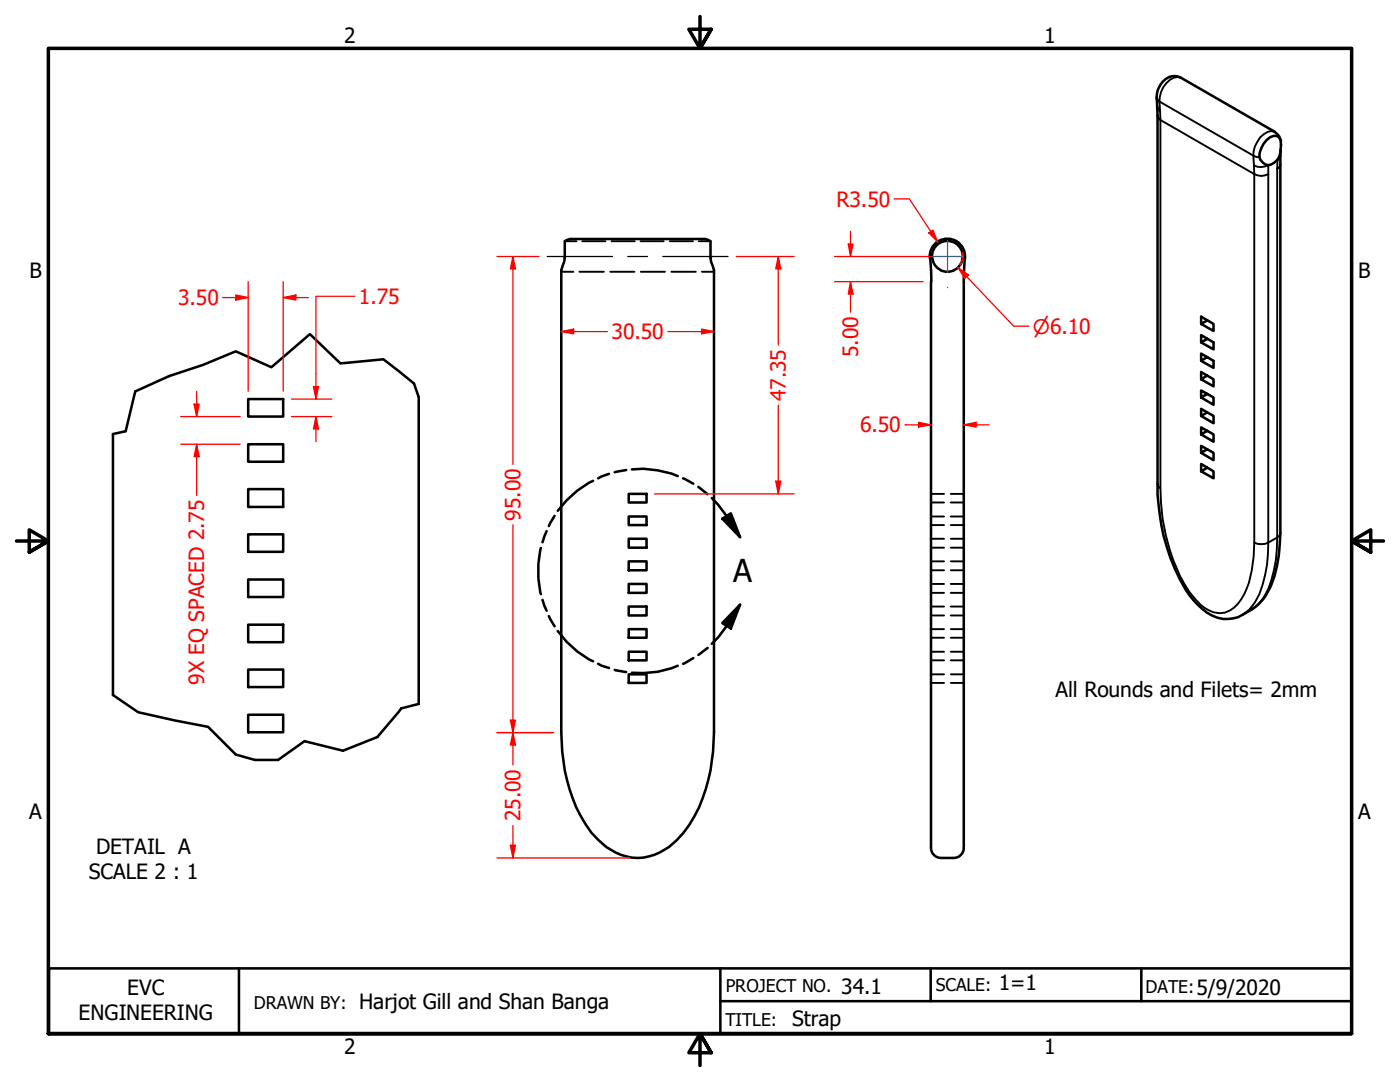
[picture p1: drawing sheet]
<svg xmlns="http://www.w3.org/2000/svg" width="279mm" height="216mm" viewBox="0 0 279 216" stroke-linecap="round" stroke-linejoin="round" font-family="sans-serif">
<!-- layer: Hidden (ANSI) -->
<g fill="none" stroke="#000" stroke-width=".38">
<path d="M112 54.2h2.4M112.7 48.1h2.4M115.6 54.2h4.9M116.2 48.1h4.6M121.8 54.2h4.8M122 48.1h4.7M127.8 48.1h4.7M127.9 54.2h4.8M133.7 48.1h4.6M134 54.2h4.9M139.4 48.1h2.4M140.1 54.2h2.4"/>
<path d="M185.8 98.6h2.6M189.7 98.6h2.6M185.8 107.5h2.6M185.8 109.3h2.6M185.8 103.1h2.6M185.8 104.8h2.6M185.8 113.8h2.6M185.8 112h2.6M185.8 100.3h2.6M185.8 118.3h2.6M185.8 116.5h2.6M189.7 107.5h2.6"/>
<path d="M189.7 109.3h2.6M189.7 103.1h2.6M189.7 104.8h2.6M189.7 113.8h2.6M189.7 112h2.6M189.7 100.3h2.6M189.7 118.3h2.6M189.7 116.5h2.6M185.8 127.3h2.6M185.8 125.5h2.6M185.8 122.8h2.6M185.8 121h2.6"/>
<path d="M185.8 131.8h2.6M185.8 130h2.6M185.8 136.3h2.6M185.8 134.6h2.6M189.7 127.3h2.6M189.7 125.5h2.6M189.7 122.8h2.6M189.7 121h2.6M189.7 131.8h2.6M189.7 130h2.6M189.7 136.3h2.6M189.7 134.6h2.6"/>
</g>
<!-- layer: Visible (ANSI) -->
<g fill="none" stroke="#000" stroke-width=".51">
<path d="M252.8 27.9a1.71 1.71 0 0 1 2.5-.4 5.2 5.2 0 0 1 0 3.7 2.98 2.98 0 0 1-2.2 1.8 2.12 2.12 0 0 1-1.4-3.4l.5-.9zM255.7 28.2a2.77 2.77 0 0 0-1.3-1.9l-18.8-10.8a3.1 3.1 0 0 0-4.1 1.5 4.3 4.3 0 0 0-.6 2.9l.1 3.2v73.5a39.7 39.7 0 0 0 6.4 22.1 12.4 12.4 0 0 0 5.6 4.6 6.5 6.5 0 0 0 5-.6 11.1 11.1 0 0 0 6.3-7.6 31.8 31.8 0 0 0 1.2-8.7l.1-76.5M112.7 48.1v3.4l-.1 .8a7 7 0 0 0-.6 3.9v90a33.1 33.1 0 0 0 6 20 12.7 12.7 0 0 0 8.1 4.9 10.9 10.9 0 0 0 9-3.5 26.5 26.5 0 0 0 6.7-13.9l.5-3.7 .2-3.8v-90a6.6 6.6 0 0 0-.6-3.9l-.1-.8v-3.4M140.5 47.7l.7 .1 .6 .3M140.5 47.7h-26.5l-.7 .1-.5 .3M185.6 51.5a3.5 3.5 0 0 1 3.7-3.9 3.5 3.5 0 0 1 3.2 4.4l-.2 4.2v113a2 2 0 0 1-2 2M185.6 51.5l.3 4.7M185.8 56.2v113a2 2 0 0 0 2 2M186 51.5a3.1 3.1 0 0 1 3.1-3.4 3.1 3.1 0 0 1 3 3.4M186.1 51.5a3 3 0 0 0 3 2.7 3 3 0 0 0 3-2.7M49.5 79.6h7v3.5h-7zM83.6 79.2v61.3"/>
<path d="M240.9 71.2l-1.2 .8v-1.5l2.5 1.5v1.4l-2.5-1.4M240.9 67.6l-1.2 .7v-1.4l2.5 1.4v1.4l-2.5-1.4M240.9 74.9l-1.2 .8v-1.5l2.5 1.5v1.4l-2.5-1.4M240.9 63.9l-1.2 .7v-1.4l2.5 1.4v1.4l-2.5-1.4M240.9 78.6l-1.2 .7v-1.4l2.5 1.4v1.5l-2.5-1.5M22.5 86.6v52.1M49.5 88.6h7v3.5h-7zM49.5 97.6h7v3.6h-7zM125.5 98.6h3.5v1.7h-3.5zM240.9 86l-1.2 .7v-1.4l2.5 1.4v1.4l-2.5-1.4M240.9 82.3l-1.2 .7v-1.4l2.5 1.4v1.5l-2.5-1.5M240.9 89.7l-1.2 .7v-1.4l2.5 1.4v1.4l-2.5-1.4"/>
<path d="M240.9 93.3l-1.2 .7v-1.4l2.5 1.4v1.4l-2.5-1.4M49.5 115.6h7v3.5h-7zM49.5 106.6h7v3.5h-7zM125.5 107.5h3.5v1.8h-3.5zM125.5 103.1h3.5v1.7h-3.5zM125.5 112h3.5v1.8h-3.5zM125.5 116.5h3.5v1.8h-3.5zM49.5 124.7h7v3.4h-7zM49.5 133.6h7v3.5h-7zM125.5 125.5h3.5v1.8h-3.5zM125.5 121h3.5v1.8h-3.5zM125.5 130h3.5v1.8h-3.5z"/>
<path d="M125.5 134.6h3.5v1.7h-3.5zM49.5 142.6h7v3.5h-7zM50.9 151.6h4.6M187.8 171.2h2.5"/>
</g>
<!-- layer: Break Line (ANSI) -->
<path d="M83.6 79.2l-1-2.7-6.1-4.8-8.6 .8-6.1-5.8-7.6 6.6-7.1-3.2-6.7 2.7-6.7 2.3-6.7 3-1.9 7.9-2.6 .6M22.5 138.7l5.1 3.4 7.3 1.7 6.6 1.2 5.6 5.6 3.8 1M83.6 140.5l-3.5 .9-4.8 5.7-6.8 2.7-7.7-1.9-5.3 3.7" fill="none" stroke="#000" stroke-width=".51"/>
<!-- layer: Visible Narrow (ANSI) -->
<g fill="none" stroke="#000" stroke-width=".38">
<path d="M230.8 19.5l.2 .4 .4 .4 .1 1.9M235.6 15.5a2.64 2.64 0 0 0-2.8 1.1 5.3 5.3 0 0 0-1.4 3.7l18.7 10.8a5.5 5.5 0 0 1 2.9-4.8l.7-.1 .7 .1M230.9 21.4l.6 .8M231.5 22.2l.1 1.7-.5-.3-.1-.5M250.3 34.7a2.75 2.75 0 0 0 2.8 0M250.3 34.7v-1.7a3.1 3.1 0 0 0 2.8 0v1.7M250.3 34.7v73.6M250.3 34.7l-18.7-10.8v73.5M251.3 31.4l-.6-.1-.6-.2 .2 1.9M253.1 34.7v73.6l1.8-1M254.9 33.7v73.6M255.5 31.2l-.1 .4-.4 .3-.1 1.8 .4-.4 .2-.4"/>
<path d="M231 96.6l.1 .4 .5 .4a38 38 0 0 0 5.8 20.7 10 10 0 0 0 4.2 3.8 4.4 4.4 0 0 0 5.5-1.4 13.4 13.4 0 0 0 2.7-6.6l.4-2.8 .1-2.8a3.2 3.2 0 0 0 2.8 0 26.5 26.5 0 0 1-1.8 10.3 8 8 0 0 1-3.3 4.1M254.9 107.3a26.5 26.5 0 0 1-1.8 10.2 8 8 0 0 1-3.4 4.2M255.5 106.4l-.2 .5-.4 .4"/>
</g>
<!-- layer: Detail Boundary (ANSI) -->
<g fill="none" stroke="#000" stroke-width=".51">
<path d="M118.4 95.9a18.9 18.9 0 0 0-7.1 6M121.5 94.6l-2.1 .8M125 93.8l-2.3 .4M126.1 93.7a19.3 19.3 0 0 1 9.2 1.3M136.3 95.4l2.1 1.1M139.4 97.2l1.8 1.4M142 99.4l1.3 1.3 1.7 2.3 2.7 4.2M107.9 109.3a19.2 19.2 0 0 0 0 9.3M108.3 119.7l.8 2.2M109.1 106l-.8 2.2M110.7 102.9l-1.2 2.1M144.1 103.5l1.8-1.1 1.8 4.8z"/>
<path d="M109.5 122.9l1.2 2.1M111.3 125.9a18.4 18.4 0 0 0 7.1 6.1M119.4 132.5l.7 .3 1.4 .5M122.7 133.7l2.3 .4M135.3 132.8a18.3 18.3 0 0 1-9.2 1.4M138.4 131.3l-2.1 1.2M141.2 129.3l-1.8 1.4M147.7 120.6l-1.8 4.8-1.8-1.1zM147.7 120.6l-2.7 4.3-1.7 2.3-1.3 1.3"/>
</g>
<g fill="#000">
<path d="M144.1 103.5l1.8-1.1 1.8 4.8z" fill-rule="evenodd"/>
<path d="M147.7 120.6l-1.8 4.8-1.8-1.1z" fill-rule="evenodd"/>
</g>
<!-- layer: Border (ANSI) -->
<path d="M139.7 3.3v6.4l-2.2-3.9h4.4l-2.2 3.9 2.2-3.9M3.3 107.9h6.4l-3.9-2.2v4.5l3.9-2.3-3.9 2.3M276.1 107.9h-6.4l3.9-2.2v4.5l-3.9-2.3 3.9 2.3M9.7 206.2v-196.5h260v196.5h-260h260M141.9 210.1l-2.2-3.9 2.2 3.9h-4.4l2.2-3.9v6.4" fill="none" stroke="#000" stroke-width=".7"/>
<!-- layer: Title (ANSI) -->
<path d="M9.8 193.2h259.9v13h-259.9zM47.7 193.2v13M143.8 199.8h125.9M143.8 193.2v13M185.7 193.2v6.6M227.8 193.2v6.6" fill="none" stroke="#000" stroke-width=".51"/>
<!-- layer: Dimension (ANSI) -->
<path d="M102.4 51.2v2.5" fill="none" stroke="#f00" stroke-width=".25"/>
<path d="M102.4 51.2l.5 2.5h-1z" fill-rule="evenodd" fill="#f00"/>
<path d="M102.4 51.2l.5 2.5h-1zM102.4 143.7v2.5" fill="none" stroke="#f00" stroke-width=".25"/>
<path d="M101.9 143.7h1l-.5 2.5z" fill-rule="evenodd" fill="#f00"/>
<path d="M99.2 51.2h8.4M102.4 53.7v38.9M112 66.2h2.5M102.4 104.7v39M99.2 146.2h11.2M101.9 143.7h1l-.5 2.5z" fill="none" stroke="#f00" stroke-width=".25"/>
<path d="M112 66.2l2.5-.5v.9z" fill-rule="evenodd" fill="#f00"/>
<path d="M112 66.2l2.5-.5v.9zM140 66.2h2.5" fill="none" stroke="#f00" stroke-width=".25"/>
<path d="M140 65.7l2.5 .5-2.5 .4z" fill-rule="evenodd" fill="#f00"/>
<path d="M114.5 66.2h6.7M133.3 66.2h6.7M140 65.7l2.5 .5-2.5 .4zM183.3 84.8h2.5" fill="none" stroke="#f00" stroke-width=".25"/>
<path d="M183.3 84.3l2.5 .5-2.5 .4z" fill-rule="evenodd" fill="#f00"/>
<path d="M183.3 84.3l2.5 .5-2.5 .4zM192.3 84.8h2.5" fill="none" stroke="#f00" stroke-width=".25"/>
<path d="M192.3 84.8l2.5-.5v.9z" fill-rule="evenodd" fill="#f00"/>
<path d="M155.3 51.2v2.5M180.6 84.8h2.7M192.3 84.8l2.5-.5v.9zM194.8 84.8h2.6" fill="none" stroke="#f00" stroke-width=".25"/>
<!-- layer: Center Mark (ANSI) -->
<path d="M185.9 51.2h6.4M189.1 48v6.4M189.1 57.3v.1" fill="none" stroke="#0080ff" stroke-width=".25"/>
<!-- layer: Centerline (ANSI) -->
<path d="M109.2 51.2h13M125.3 51.2h3.9M132.3 51.2h13" fill="none" stroke="#000" stroke-width=".25"/>
<!-- layer: Dimension (ANSI) -->
<path d="M155.3 51.2l.5 2.5h-1z" fill-rule="evenodd" fill="#f00"/>
<path d="M155.3 51.2l.5 2.5h-1zM155.3 96v2.6" fill="none" stroke="#f00" stroke-width=".25"/>
<path d="M154.8 96h1l-.5 2.6z" fill-rule="evenodd" fill="#f00"/>
<path d="M146.9 51.2h11.6M155.3 53.7v15.1M63.1 77.2v2.4M130.6 98.6h27.9M154.8 96h1l-.5 2.6zM155.3 80.8v15.2" fill="none" stroke="#f00" stroke-width=".25"/>
<path d="M62.5 77.2h1.1l-.5 2.4z" fill-rule="evenodd" fill="#f00"/>
<path d="M62.5 77.2h1.1l-.5 2.4zM63.1 83.1v2.5" fill="none" stroke="#f00" stroke-width=".25"/>
<path d="M63.1 83.1l.5 2.5h-1.1z" fill-rule="evenodd" fill="#f00"/>
<path d="M47.1 59.4h2.4M70.8 59.1h-7.7v18.1M58.2 79.6h8M58.2 83.1h8M63.1 83.1l.5 2.5h-1.1zM63.1 85.6v2.5" fill="none" stroke="#f00" stroke-width=".25"/>
<path d="M47.1 58.9l2.4 .5-2.4 .5z" fill-rule="evenodd" fill="#f00"/>
<path d="M47.1 58.9l2.4 .5-2.4 .5zM56.5 59.4h2.6" fill="none" stroke="#f00" stroke-width=".25"/>
<path d="M56.5 59.4l2.6-.5v1z" fill-rule="evenodd" fill="#f00"/>
<path d="M44.4 59.4h2.7M49.5 56.2v21.8M56.5 59.4l2.6-.5v1zM56.5 56.2v21.8M59.1 59.4h2.4M39.2 80.6v2.5" fill="none" stroke="#f00" stroke-width=".25"/>
<path d="M38.7 80.6h1.1l-.6 2.5z" fill-rule="evenodd" fill="#f00"/>
<path d="M38.7 80.6h1.1l-.6 2.5zM39.2 88.6v2.5" fill="none" stroke="#f00" stroke-width=".25"/>
<path d="M39.2 88.6l.6 2.5h-1.1z" fill-rule="evenodd" fill="#f00"/>
<path d="M191.2 53.4l1.7 1.8M39.2 78.1v2.5M36.1 83.1h11.8M36.1 88.6h11.8M39.2 88.6l.6 2.5h-1.1zM39.2 91.1v7.8" fill="none" stroke="#f00" stroke-width=".25"/>
<path d="M191.2 53.4l2.1 1.5-.8 .7z" fill-rule="evenodd" fill="#f00"/>
<path d="M185.7 46.2l1.4 2.1M191.2 53.4l2.1 1.5-.8 .7zM192.1 50.4v.6M192.1 51.3l-.2 1-.3 .6M192.9 55.2l9.4 9.9h3" fill="none" stroke="#f00" stroke-width=".25"/>
<path d="M185.4 46.5l.8-.6 .9 2.4z" fill-rule="evenodd" fill="#f00"/>
<path d="M178.4 39.7h3.1l4.2 6.5M169.7 56.2v2.5M185.4 46.5l.8-.6 .9 2.4z" fill="none" stroke="#f00" stroke-width=".25"/>
<path d="M169.7 56.2l.5 2.5h-.9z" fill-rule="evenodd" fill="#f00"/>
<path d="M169.7 56.2l.5 2.5h-.9zM169.7 48.7v2.5" fill="none" stroke="#f00" stroke-width=".25"/>
<path d="M169.3 48.7h.9l-.5 2.5z" fill-rule="evenodd" fill="#f00"/>
<path d="M166.6 56.2h17.6M166.6 51.2h19.3M169.3 48.7h.9l-.5 2.5zM169.7 46.2v2.5M169.7 58.7v3.6M102.4 146.2v2.5" fill="none" stroke="#f00" stroke-width=".25"/>
<path d="M102.4 146.2l.5 2.5h-1z" fill-rule="evenodd" fill="#f00"/>
<path d="M102.4 146.2l.5 2.5h-1zM102.4 168.7v2.5" fill="none" stroke="#f00" stroke-width=".25"/>
<path d="M101.9 168.7h1l-.5 2.5z" fill-rule="evenodd" fill="#f00"/>
<path d="M99.2 146.2h11.2M102.4 148.7v4M99.2 171.2h26.5M101.9 168.7h1l-.5 2.5zM102.4 164.7v4" fill="none" stroke="#f00" stroke-width=".25"/>
<text font-size="6.3" x="146.3" y="116.2">A</text>
<g font-size="4.2">
<text x="68.7" y="8.6">2</text>
<text x="208.4" y="8.6">1</text>
<text x="5.9" y="55.5">B</text>
<text x="271.1" y="55.5">B</text>
<text x="210.6" y="139.1">All Rounds and Filets= 2mm</text>
<text x="5.8" y="163.4">A</text>
<text x="271" y="163.4">A</text>
<text x="19.2" y="170.4">DETAIL A</text>
<text x="17.7" y="175.4">SCALE 2 : 1</text>
<text x="199.3" y="197.6">1=1</text>
<text x="15.7" y="203.6">ENGINEERING</text>
<text x="25.4" y="198.6">EVC</text>
<text x="71.7" y="201.3">Harjot Gill and Shan Banga</text>
<text x="167.9" y="198.2">34.1</text>
<text x="238.8" y="198.5">5/9/2020</text>
<text x="158.1" y="204.8">Strap</text>
<text x="68.7" y="210.3">2</text>
<text x="208.4" y="210.3">1</text>
</g>
<g font-size="4.2" fill="#f00">
<text x="166.9" y="41.2">R3.50</text>
<text x="35.6" y="60.9">3.50</text>
<text x="71.6" y="60.6">1.75</text>
<text x="122" y="67.7">30.50</text>
<text x="171.3" y="71.2" transform="rotate(-90 171.3 71.2)">5.00</text>
<text x="156.8" y="80.1" transform="rotate(-90 156.8 80.1)">47.35</text>
<text x="171.6" y="86.2">6.50</text>
<text x="103.9" y="103.9" transform="rotate(-90 103.9 103.9)">95.00</text>
<text x="40.8" y="136.7" transform="rotate(-90 40.8 136.7)">9X EQ SPACED 2.75</text>
<text x="103.9" y="163.9" transform="rotate(-90 103.9 163.9)">25.00</text>
</g>
<text font-size="4" fill="#f00" x="206.1" y="66.5">⌀6.10</text>
<g font-size="3.5">
<text x="144.8" y="197.9">PROJECT NO.</text>
<text x="186.8" y="197.7">SCALE:</text>
<text x="50.7" y="201.4">DRAWN BY:</text>
<text x="228.6" y="198.2">DATE:</text>
<text x="144.8" y="204.8">TITLE:</text>
</g>
</svg>
